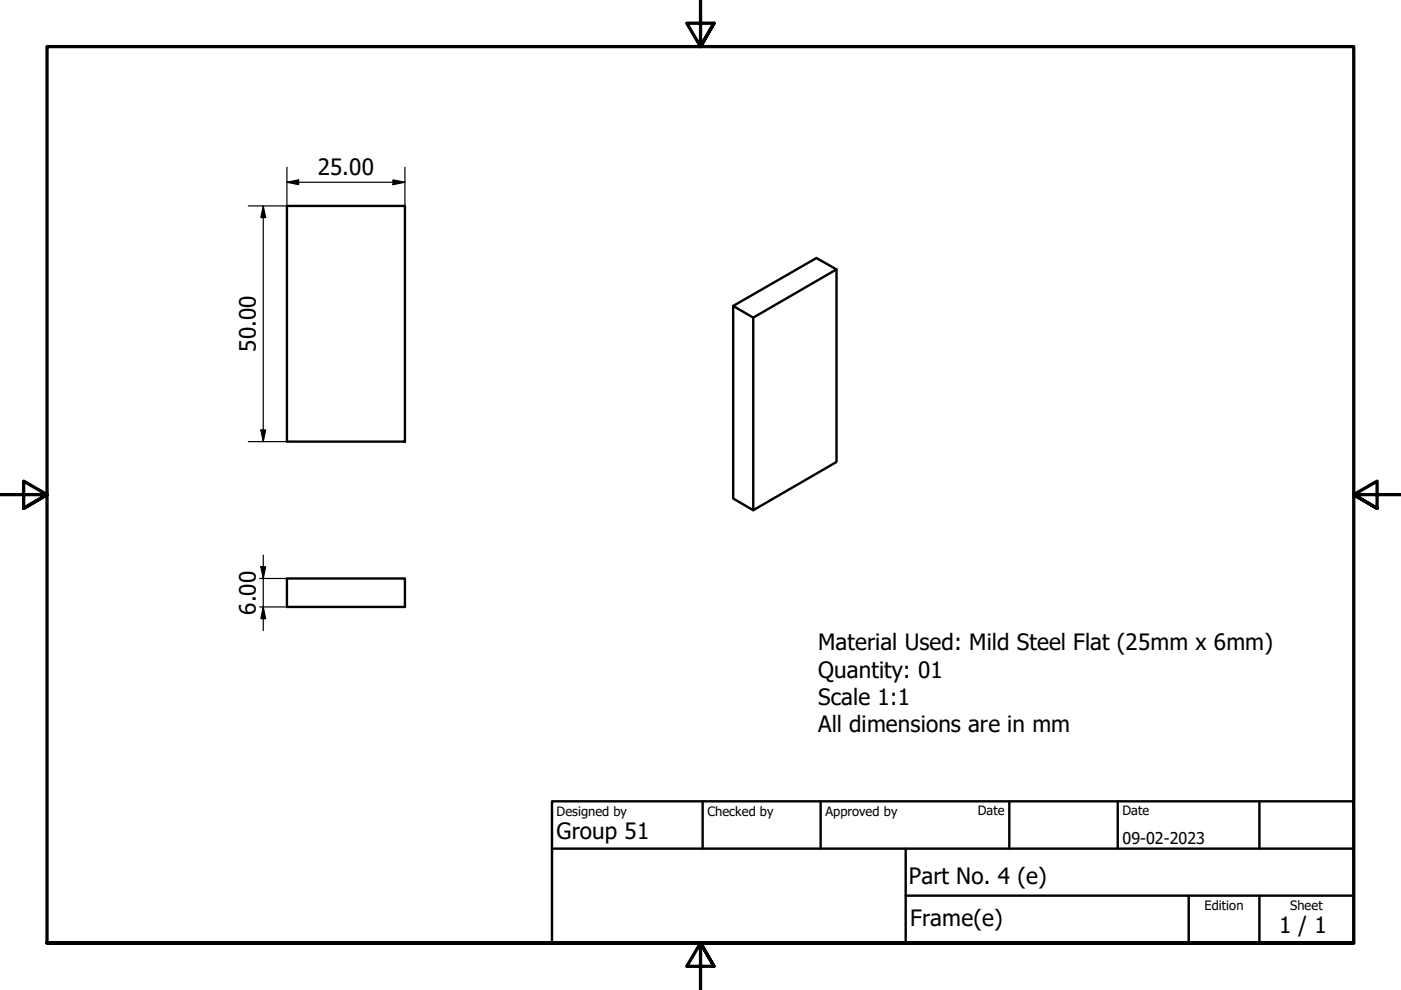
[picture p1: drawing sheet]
<svg xmlns="http://www.w3.org/2000/svg" width="297mm" height="210mm" viewBox="0 0 297 210" stroke-linecap="round" stroke-linejoin="round" font-family="sans-serif">
<!-- layer: Visible (ISO) -->
<path d="M60.8 43.7h25.1v49.9h-25.1zM177.4 57.1v40.9l-17.7 10.2M155.4 64.9l4.3 2.4v40.9l-4.3-2.5zM155.4 64.9l17.7-10.2 4.3 2.4-17.7 10.2M60.8 122.7h25.1v6h-25.1z" fill="none" stroke="#000" stroke-width=".51"/>
<!-- layer: Border (ISO) -->
<path d="M148.5 -.1v10l-2.9-5h5.8l-2.9 5 2.9-5M0 104.9h10l-5-2.9v5.8l5-2.9-5 2.9M297 104.9h-10l5-2.9v5.8l-5-2.9 5 2.9M10 199.9v-190h277v190h-277h277M151.4 204.9l-2.9-5 2.9 5h-5.8l2.9-5v10" fill="none" stroke="#000" stroke-width=".7"/>
<!-- layer: Title (ISO) -->
<path d="M117 169.9h170v30h-170zM117 179.9h170M149 169.9v10M174 169.9v10M192 179.9v20M214 169.9v10M237 169.9v10M267 169.9v10M192 189.9h95M252 189.9v10M267 189.9v10" fill="none" stroke="#000" stroke-width=".51"/>
<!-- layer: Dimension (ISO) -->
<g fill="none" stroke="#000" stroke-width=".25">
<path d="M60.8 38.6l2.5-.5v1.1zM60.8 35.5v8.2h-8.2M60.8 38.6h25.1M83.3 38.1l2.6 .5-2.6 .6zM85.9 35.5v8.2M55.8 43.7l.5 2.4h-1zM55.8 43.7v49.9M52.6 93.6h8.2M55.3 91.2h1l-.5 2.4zM55.8 117.7v16M55.1 128.7h5.7M55.1 122.7h5.7"/>
<path d="M55.3 120.2h1l-.5 2.5zM55.8 128.7l.5 2.5h-1z"/>
</g>
<g fill="#000">
<path d="M60.8 38.6l2.5-.5v1.1z" fill-rule="evenodd"/>
<path d="M83.3 38.1l2.6 .5-2.6 .6z" fill-rule="evenodd"/>
<path d="M55.8 43.7l.5 2.4h-1z" fill-rule="evenodd"/>
<path d="M55.3 91.2h1l-.5 2.4z" fill-rule="evenodd"/>
<path d="M55.3 120.2h1l-.5 2.5z" fill-rule="evenodd"/>
<path d="M55.8 128.7l.5 2.5h-1z" fill-rule="evenodd"/>
</g>
<g font-size="4.8">
<text x="67.4" y="37.1">25.00</text>
<text x="54.2" y="74.6" transform="rotate(-90 54.2 74.6)">50.00</text>
<text x="54.2" y="130.3" transform="rotate(-90 54.2 130.3)">6.00</text>
<text x="173.5" y="137.9">Material Used: Mild Steel Flat (25mm x 6mm)</text>
<text x="173.5" y="143.7">Quantity: 01</text>
<text x="173.5" y="149.5">Scale 1:1</text>
<text x="173.5" y="155.2">All dimensions are in mm</text>
<text x="118" y="178">Group 51</text>
<text x="192.7" y="187.5">Part No. 4 (e)</text>
<text x="193" y="196.3">Frame(e)</text>
<text x="271.2" y="197.8">1 / 1</text>
</g>
<text font-size="3.4" x="238" y="178.9">09-02-2023</text>
<g font-size="2.7">
<text x="118" y="173">Designed by</text>
<text x="150" y="173">Checked by</text>
<text x="175" y="173">Approved by</text>
<text x="207.3" y="172.9">Date</text>
<text x="238" y="172.9">Date</text>
<text x="255.4" y="193">Edition</text>
<text x="273.6" y="193">Sheet</text>
</g>
</svg>
